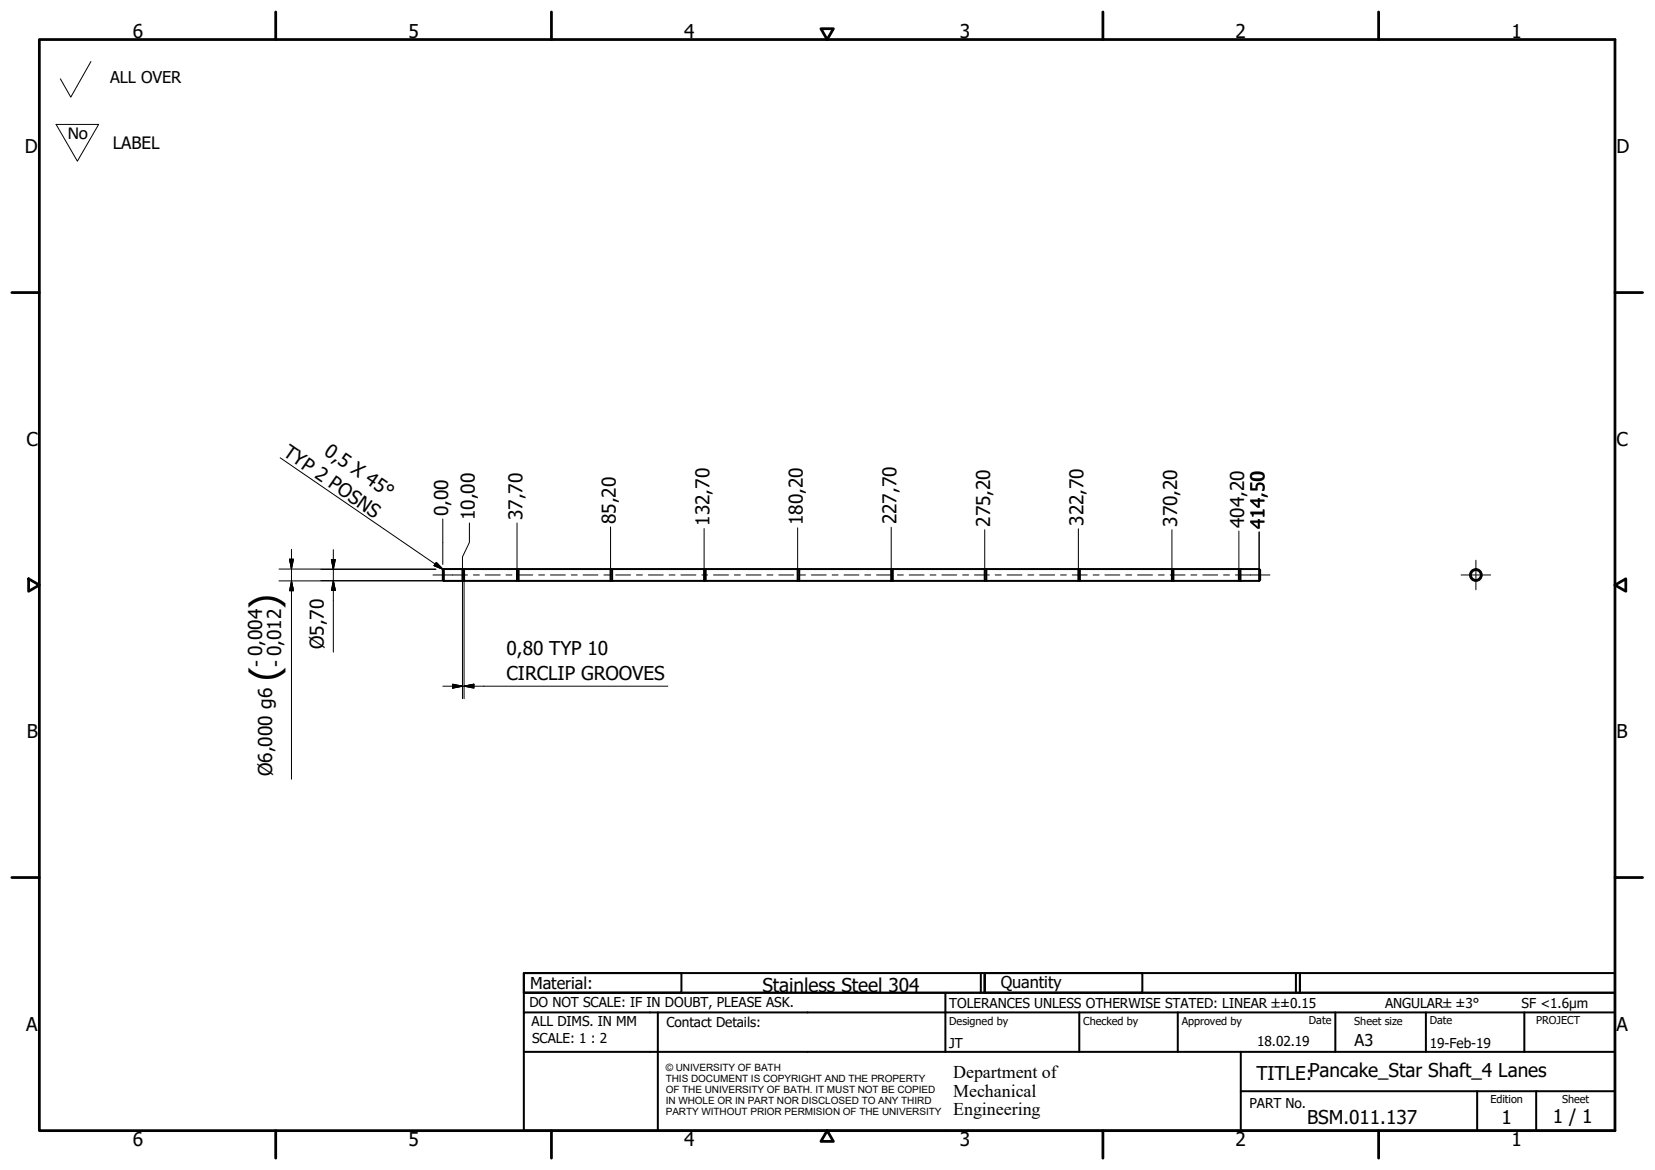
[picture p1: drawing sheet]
<svg xmlns="http://www.w3.org/2000/svg" width="420mm" height="297mm" viewBox="0 0 420 297" stroke-linecap="round" stroke-linejoin="round" font-family="sans-serif">
<!-- layer: Visible (ISO) -->
<g fill="none" stroke="#000" stroke-width=".51">
<path d="M112.7 144.5l-.3 .2v2.5l.3 .3M112.7 144.5v3M112.7 144.5h4.7v3h-4.7M117.4 147.4h.4M117.4 144.6h.4M117.8 144.5h13.5v3h-13.5zM131.3 147.4h.4M131.3 144.6h.4M131.7 144.5h23.3v3h-23.3zM155 147.4h.4M155 144.6h.4M155.4 144.5h23.4v3h-23.4z"/>
<path d="M178.8 147.4h.4M178.8 144.6h.4M179.2 144.5h23.3v3h-23.3zM202.5 147.4h.4M202.5 144.6h.4M202.9 144.5h23.4v3h-23.4zM226.3 147.4h.4M226.3 144.6h.4M226.7 144.5h23.3v3h-23.3zM250 147.4h.4M250 144.6h.4M250.4 144.5h23.4v3h-23.4z"/>
<path d="M273.8 147.4h.4M273.8 144.6h.4M274.2 144.5h23.3v3h-23.3zM297.5 147.4h.4M297.5 144.6h.4M297.9 144.5h16.6v3h-16.6zM314.5 147.4h.4M314.5 144.6h.4M319.7 144.5v3M319.7 144.5l.2 .2v2.5l-.2 .3M319.7 144.5h-4.8v3h4.8"/>
<circle cx="374.7" cy="146" r="1.49"/>
<circle cx="374.7" cy="146" r="1.26"/>
</g>
<!-- layer: Border (ISO) -->
<g fill="none" stroke="#000" stroke-width=".7">
<path d="M10 10h400v277h-400zM70 3v7M140 3v7M208.4 7.3h3.2l-1.6 2.7zM280 3v7M350 3v7M3 74.3h7M410 74.3h7M7.3 146.9l2.7 1.6-2.7 1.6zM410 148.5l2.7-1.6v3.2zM3 222.8h7M410 222.8h7"/>
<path d="M70 287v7M140 287v7M210 287l1.6 2.8h-3.2zM280 287v7M350 287v7"/>
</g>
<!-- layer: Title (ISO) -->
<g fill="none" stroke="#000" stroke-width=".51">
<path d="M133 247h40v5h-40zM133 247h117v5h-117zM133 257v-5h277v5M133 257h277v30h-277zM167 257v30M240 252v15M249 247v5M250 247h40v5h-40zM250 247h80v5h-80zM274 257v10M299 257v10M329 247v5"/>
<path d="M330 247h80v5h-80zM339 257v10M362 257v10M387 257v10M133 267h277M315 277h95M315 267v20M375 277v10M390 277v10"/>
</g>
<!-- layer: Sketch Geometry (ISO) -->
<path d="M23.1 15.6l-5.1 9.1-2.7-4.7M14.2 31.6h10.8l-5.4 9.3z" fill="none" stroke="#000" stroke-width=".25"/>
<!-- layer: Centerline (ISO) -->
<g fill="none" stroke="#000" stroke-width=".25">
<path d="M109.9 146h8.8M120.2 146h1.5M123.2 146h3.8M128.5 146h1.5M131.5 146h3.8M136.8 146h1.4M139.7 146h3.8M145 146h1.5M148 146h3.8M153.3 146h1.5M156.3 146h3.8M161.6 146h1.5"/>
<path d="M164.6 146h3.8M169.9 146h1.5M172.9 146h3.8M178.2 146h1.4M181.1 146h3.8M186.4 146h1.5M189.4 146h3.8M194.7 146h1.5M197.7 146h3.8M203 146h1.5M206 146h3.8M211.3 146h1.5"/>
<path d="M214.3 146h3.8M219.5 146h1.5M222.5 146h3.8M227.8 146h1.5M230.8 146h3.8M236.1 146h1.5M239.1 146h3.8M244.4 146h1.5M247.4 146h3.8M252.7 146h1.5M255.7 146h3.7M260.9 146h1.5"/>
<path d="M263.9 146h3.8M269.2 146h1.5M272.2 146h3.8M277.5 146h1.5M280.5 146h3.8M285.8 146h1.5M288.8 146h3.8M294.1 146h1.5M297.1 146h3.7M302.3 146h1.5M305.4 146h3.7M310.6 146h1.5"/>
<path d="M313.6 146h8.8"/>
</g>
<!-- layer: Center Mark (ISO) -->
<path d="M370.9 146h7.5M374.7 142.2v7.5" fill="none" stroke="#000" stroke-width=".25"/>
<!-- layer: Dimension (ISO) -->
<g fill="none" stroke="#000" stroke-width=".25">
<path d="M74 139.5v58.3M84.6 139.6v26M112.4 131.7v11.6M119.2 132.8v4.9l-1.8 3.7v3.2h-5M131.3 132.8v11.7M155 133.8v10.7M178.8 134.2v10.3M202.5 134v10.5M226.3 133.9v10.6M250 134.5v10M273.8 134.2v10.3M297.5 134.5v10"/>
<path d="M314.5 134.8v9.8M319.7 135.1v9.4zM70.8 147.5h41.9M70.8 144.5h39.8M73.5 142h1l-.5 2.5zM74 147.5l.5 2.5h-1zM81.4 147.4h36M81.4 144.6h29.3M84.1 142.1h1l-.5 2.5zM84.6 147.4l.5 2.5h-1zM112.4 144.6v.1M112.5 144.5h.2"/>
<path d="M117.4 147.5v29.9M117.8 147.4v30M112.4 174.2h57.1M114.9 173.7l2.5 .5-2.5 .5zM117.8 174.2l2.5-.5v1z"/>
</g>
<path d="M73.5 142l.5 2.5zM73.5 142h1l-.5 2.5zM74 147.5l.5 2.5zM74 147.5l.5 2.5h-1zM84.1 142.1l.5 2.5zM84.1 142.1h1l-.5 2.5zM84.6 147.4l.5 2.5zM84.6 147.4l.5 2.5h-1zM114.9 174.7l2.5-.5zM114.9 173.7l2.5 .5-2.5 .5zM117.8 174.2l2.5-.5zM117.8 174.2l2.5-.5v1z" fill="#000" stroke="#000" stroke-width=".25"/>
<!-- layer: Symbol (ISO) -->
<path d="M71.1 116.2l41.4 28.4M110.8 142.8l1.7 1.8-2.3-1z" fill="none" stroke="#000" stroke-width=".25"/>
<path d="M110.2 143.6l2.3 1zM110.8 142.8l1.7 1.8-2.3-1z" fill="#000" stroke="#000" stroke-width=".25"/>
<g font-size="9.7">
<text x="70.5" y="154.6" transform="rotate(-90 70.5 154.6)">)</text>
<text x="70.5" y="172.9" transform="rotate(-90 70.5 172.9)">(</text>
</g>
<g font-size="4.8">
<text x="33.7" y="9.6">6</text>
<text x="103.7" y="9.6">5</text>
<text x="173.7" y="9.6">4</text>
<text x="243.7" y="9.6">3</text>
<text x="313.7" y="9.6">2</text>
<text x="383.7" y="9.6">1</text>
<text x="6.3" y="38.9">D</text>
<text x="410.4" y="38.9">D</text>
<text x="6.7" y="113.2">C</text>
<text x="410.4" y="113.2">C</text>
<text x="71.6" y="115.6" transform="rotate(34 71.6 115.6)">TYP 2 POSNS</text>
<text x="82.1" y="115.3" transform="rotate(34 82.1 115.3)">0,5 X 45°</text>
<text x="113.7" y="131" transform="rotate(-90 113.7 131)">0,00</text>
<text x="120.5" y="132" transform="rotate(-90 120.5 132)">10,00</text>
<text x="132.6" y="132" transform="rotate(-90 132.6 132)">37,70</text>
<text x="156.4" y="133" transform="rotate(-90 156.4 133)">85,20</text>
<text x="180.1" y="133.4" transform="rotate(-90 180.1 133.4)">132,70</text>
<text x="203.9" y="133.3" transform="rotate(-90 203.9 133.3)">180,20</text>
<text x="227.6" y="133.1" transform="rotate(-90 227.6 133.1)">227,70</text>
<text x="251.4" y="133.7" transform="rotate(-90 251.4 133.7)">275,20</text>
<text x="275.1" y="133.5" transform="rotate(-90 275.1 133.5)">322,70</text>
<text x="298.9" y="133.7" transform="rotate(-90 298.9 133.7)">370,20</text>
<text x="315.9" y="134.1" transform="rotate(-90 315.9 134.1)">404,20</text>
<text x="321" y="134.3" transform="rotate(-90 321 134.3)">414,50</text>
<text x="82.2" y="164.8" transform="rotate(-90 82.2 164.8)">Ø5,70</text>
<text x="128.6" y="166.3">0,80 TYP 10</text>
<text x="66.7" y="169.2" transform="rotate(-90 66.7 169.2)">- 0,004</text>
<text x="71.6" y="169.2" transform="rotate(-90 71.6 169.2)">- 0,012</text>
<text x="128.6" y="172.6">CIRCLIP GROOVES</text>
<text x="6.8" y="187.4">B</text>
<text x="410.4" y="187.4">B</text>
<text x="69.1" y="197.1" transform="rotate(-90 69.1 197.1)">Ø6,000 g6</text>
<text x="193.5" y="251.9">Stainless Steel 304</text>
<text x="6.7" y="261.7">A</text>
<text x="410.4" y="261.7">A</text>
<text x="319" y="274.2">TITLE:Pancake_Star Shaft_4 Lanes</text>
<text x="331.9" y="285.3">BSM.011.137</text>
<text x="381.2" y="285.3">1</text>
<text x="394.2" y="285">1 / 1</text>
<text x="33.7" y="291">6</text>
<text x="103.7" y="290.9">5</text>
<text x="173.7" y="290.9">4</text>
<text x="243.7" y="291">3</text>
<text x="313.7" y="291">2</text>
<text x="383.7" y="290.9">1</text>
</g>
<text font-size="4.7" x="17.1" y="35.4">No</text>
<g font-size="4.6">
<text x="242" y="273.7">Department of</text>
<text x="242" y="278.4">Mechanical</text>
<text x="242" y="283.2">Engineering</text>
</g>
<text font-size="4.3" x="28.6" y="37.8">LABEL</text>
<g font-size="4.1">
<text x="28" y="21.1">ALL OVER</text>
<text x="134.6" y="251.1">Material:</text>
<text x="254" y="250.8">Quantity</text>
<text x="343.9" y="265.6">A3</text>
</g>
<g font-size="3.5">
<text x="134.4" y="255.6">DO NOT SCALE: IF IN DOUBT, PLEASE ASK.</text>
<text x="241" y="256">TOLERANCES UNLESS OTHERWISE STATED: LINEAR ±±0.15</text>
<text x="351.6" y="256">ANGULAR±±3°</text>
<text x="386.3" y="256">SF &lt;1.6µm</text>
<text x="134.9" y="260.6">ALL DIMS. IN MM</text>
<text x="169.2" y="260.6">Contact Details:</text>
<text x="135.1" y="264.8">SCALE: 1 : 2</text>
<text x="241" y="266">JT</text>
<text x="319.2" y="265.5">18.02.19</text>
<text x="363" y="266">19-Feb-19</text>
<text x="317.2" y="281.2">PART No.</text>
</g>
<g font-size="2.8">
<text x="241" y="260.1">Designed by</text>
<text x="275" y="260.1">Checked by</text>
<text x="300" y="260.1">Approved by</text>
<text x="332.3" y="260">Date</text>
<text x="343.8" y="260.1">Sheet size</text>
<text x="363" y="260">Date</text>
<text x="390" y="260.1">PROJECT</text>
<text x="378.4" y="280.1">Edition</text>
<text x="396.6" y="280.1">Sheet</text>
</g>
<g font-size="2.5">
<text x="169" y="271.9">© UNIVERSITY OF BATH</text>
<text x="169" y="274.7">THIS DOCUMENT IS COPYRIGHT AND THE PROPERTY</text>
<text x="169" y="277.5">OF THE UNIVERSITY OF BATH. IT MUST NOT BE COPIED</text>
<text x="169" y="280.4">IN WHOLE OR IN PART NOR DISCLOSED TO ANY THIRD</text>
<text x="169" y="283.2">PARTY WITHOUT PRIOR PERMISION OF THE UNIVERSITY</text>
</g>
</svg>
